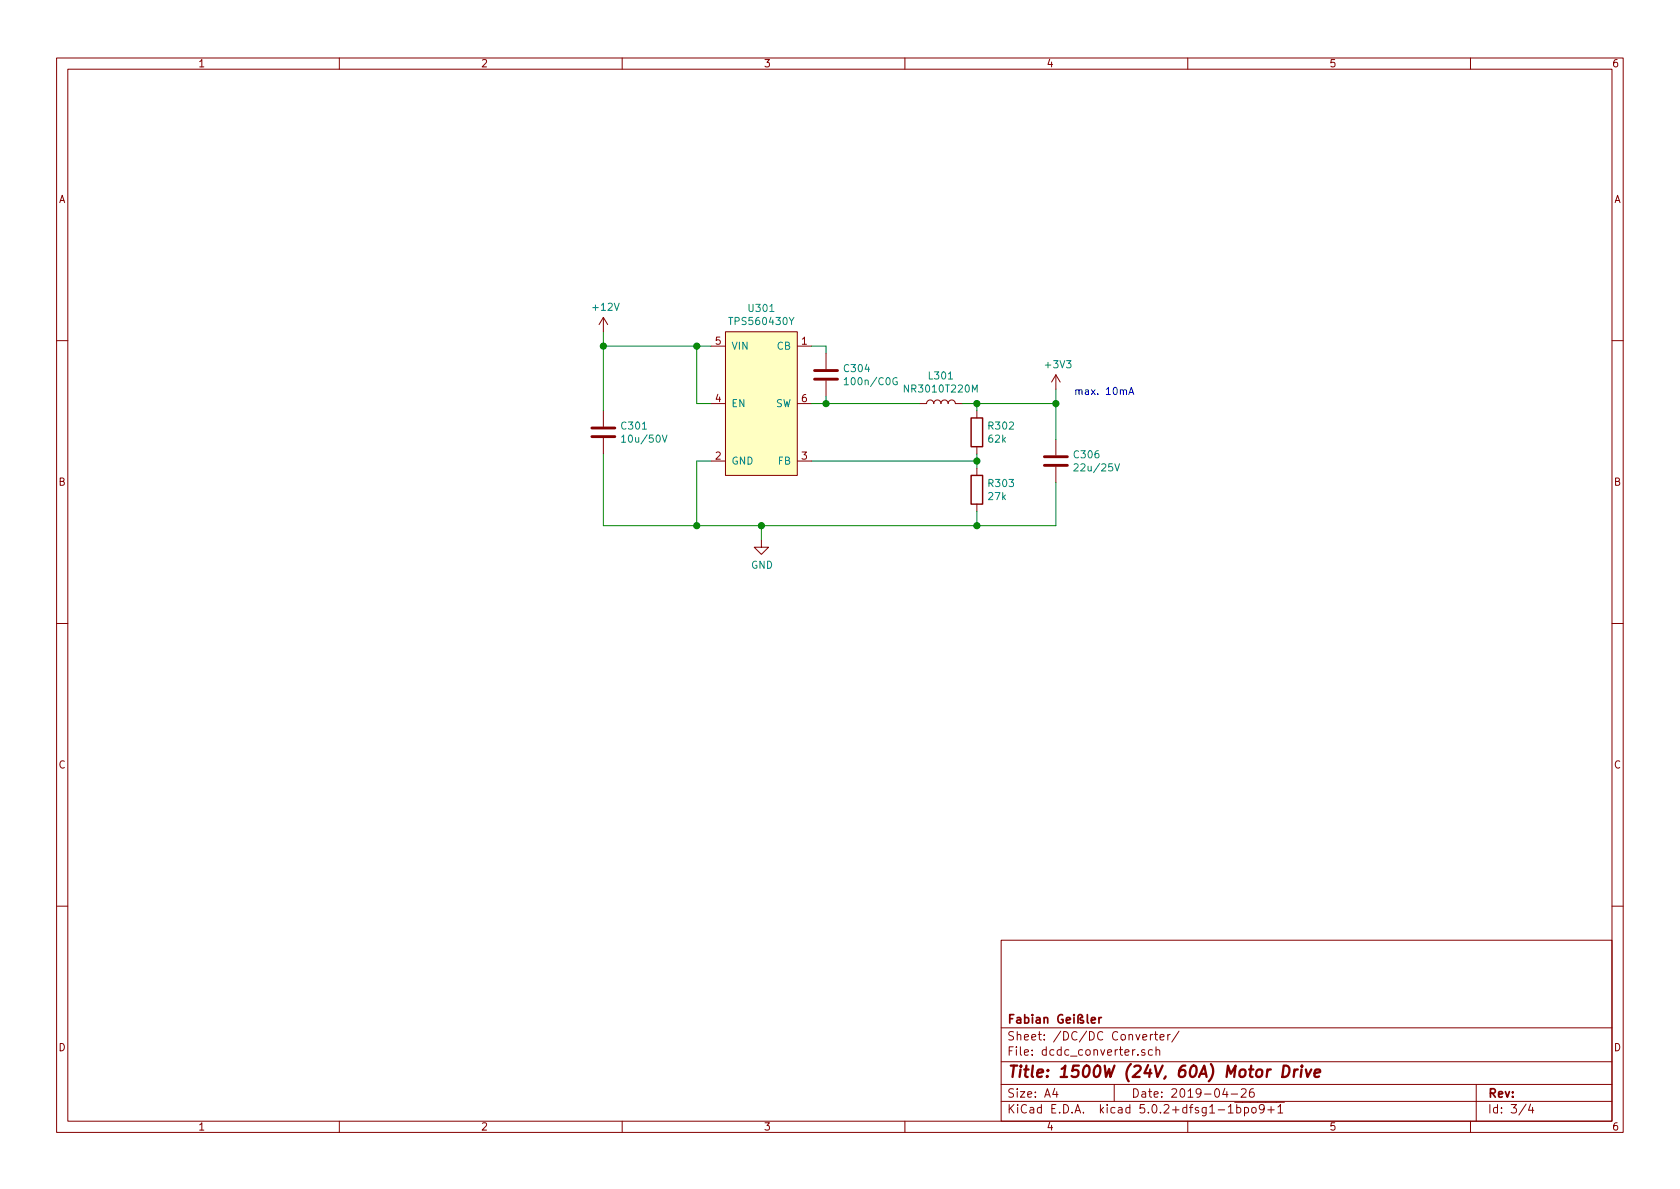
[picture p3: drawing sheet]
EESchema Schematic File Version 4
LIBS:motor-controller-cache
EELAYER 26 0
EELAYER END
$Descr A4 11693 8268
encoding utf-8
Sheet 3 4
Title "1500W (24V, 60A) Motor Drive"
Date "2019-04-26"
Rev ""
Comp "Fabian Geißler"
Comment1 ""
Comment2 ""
Comment3 ""
Comment4 ""
$EndDescr
$Comp
L project-symbols:TPS560430 U?
U 1 1
P 5300 2800
AR Path="/5CF0A415" Ref="U?"  Part="1" 
AR Path="/5CEFA277/5CF0A415" Ref="U301"  Part="1" 
F 0 "U301" H 5300 3465 50  0000 C CNN
F 1 "TPS560430Y" H 5300 3374 50  0000 C CNN
F 2 "Package_TO_SOT_SMD:SOT-23-6" H 4650 3100 50  0001 C CNN
F 3 "http://www.ti.com/lit/ds/symlink/tps560430.pdf" H 4650 3100 50  0001 C CNN
	1    5300 2800
	1    0    0    -1  
$EndComp
$Comp
L Device:C C?
U 1 1
P 5750 2600
AR Path="/5CF0A41C" Ref="C?"  Part="1" 
AR Path="/5CEFA277/5CF0A41C" Ref="C304"  Part="1" 
F 0 "C304" H 5865 2646 50  0000 L CNN
F 1 "100n/C0G" H 5865 2555 50  0000 L CNN
F 2 "" H 5788 2450 50  0001 C CNN
F 3 "~" H 5750 2600 50  0001 C CNN
	1    5750 2600
	1    0    0    -1  
$EndComp
$Comp
L Device:R R?
U 1 1
P 6800 3000
AR Path="/5CF0A423" Ref="R?"  Part="1" 
AR Path="/5CEFA277/5CF0A423" Ref="R302"  Part="1" 
F 0 "R302" H 6870 3046 50  0000 L CNN
F 1 "62k" H 6870 2955 50  0000 L CNN
F 2 "" V 6730 3000 50  0001 C CNN
F 3 "~" H 6800 3000 50  0001 C CNN
	1    6800 3000
	1    0    0    -1  
$EndComp
$Comp
L Device:R R?
U 1 1
P 6800 3400
AR Path="/5CF0A42A" Ref="R?"  Part="1" 
AR Path="/5CEFA277/5CF0A42A" Ref="R303"  Part="1" 
F 0 "R303" H 6870 3446 50  0000 L CNN
F 1 "27k" H 6870 3355 50  0000 L CNN
F 2 "" V 6730 3400 50  0001 C CNN
F 3 "~" H 6800 3400 50  0001 C CNN
	1    6800 3400
	1    0    0    -1  
$EndComp
$Comp
L Device:L L?
U 1 1
P 6550 2800
AR Path="/5CF0A431" Ref="L?"  Part="1" 
AR Path="/5CEFA277/5CF0A431" Ref="L301"  Part="1" 
F 0 "L301" V 6740 2800 50  0000 C CNN
F 1 "NR3010T220M" V 6649 2800 50  0000 C CNN
F 2 "" H 6550 2800 50  0001 C CNN
F 3 "~" H 6550 2800 50  0001 C CNN
	1    6550 2800
	0    -1   -1   0   
$EndComp
$Comp
L Device:C C?
U 1 1
P 7350 3200
AR Path="/5CF0A438" Ref="C?"  Part="1" 
AR Path="/5CEFA277/5CF0A438" Ref="C306"  Part="1" 
F 0 "C306" H 7465 3246 50  0000 L CNN
F 1 "22u/25V" H 7465 3155 50  0000 L CNN
F 2 "" H 7388 3050 50  0001 C CNN
F 3 "~" H 7350 3200 50  0001 C CNN
	1    7350 3200
	1    0    0    -1  
$EndComp
Wire Wire Line
	5650 2800 5750 2800
Wire Wire Line
	5750 2800 5750 2750
Wire Wire Line
	5750 2800 6400 2800
Connection ~ 5750 2800
Wire Wire Line
	5650 2400 5750 2400
Wire Wire Line
	5750 2400 5750 2450
Wire Wire Line
	5650 3200 6800 3200
Wire Wire Line
	6800 3200 6800 3150
Wire Wire Line
	6800 3250 6800 3200
Connection ~ 6800 3200
Wire Wire Line
	6700 2800 6800 2800
Wire Wire Line
	6800 2800 6800 2850
Wire Wire Line
	6800 2800 7350 2800
Wire Wire Line
	7350 2800 7350 3050
Connection ~ 6800 2800
Wire Wire Line
	4950 3200 4850 3200
Wire Wire Line
	4850 3200 4850 3650
Wire Wire Line
	4850 3650 5300 3650
Wire Wire Line
	6800 3650 6800 3550
Wire Wire Line
	6800 3650 7350 3650
Wire Wire Line
	7350 3650 7350 3350
Connection ~ 6800 3650
Wire Wire Line
	5300 3650 5300 3750
Connection ~ 5300 3650
Wire Wire Line
	5300 3650 6800 3650
$Comp
L power:GND #PWR?
U 1 1
P 5300 3750
AR Path="/5CF0A458" Ref="#PWR?"  Part="1" 
AR Path="/5CEFA277/5CF0A458" Ref="#PWR0303"  Part="1" 
F 0 "#PWR0303" H 5300 3500 50  0001 C CNN
F 1 "GND" H 5305 3577 50  0000 C CNN
F 2 "" H 5300 3750 50  0001 C CNN
F 3 "" H 5300 3750 50  0001 C CNN
	1    5300 3750
	1    0    0    -1  
$EndComp
$Comp
L Device:C C?
U 1 1
P 4200 3000
AR Path="/5CF0A45E" Ref="C?"  Part="1" 
AR Path="/5CEFA277/5CF0A45E" Ref="C301"  Part="1" 
F 0 "C301" H 4315 3046 50  0000 L CNN
F 1 "10u/50V" H 4315 2955 50  0000 L CNN
F 2 "" H 4238 2850 50  0001 C CNN
F 3 "~" H 4200 3000 50  0001 C CNN
	1    4200 3000
	1    0    0    -1  
$EndComp
Wire Wire Line
	4950 2800 4850 2800
Wire Wire Line
	4850 2800 4850 2400
Wire Wire Line
	4850 2400 4950 2400
Wire Wire Line
	4850 2400 4200 2400
Wire Wire Line
	4200 2400 4200 2850
Connection ~ 4850 2400
Wire Wire Line
	4200 3150 4200 3650
Wire Wire Line
	4200 3650 4850 3650
Connection ~ 4850 3650
Wire Wire Line
	4200 2300 4200 2400
Connection ~ 4200 2400
Wire Wire Line
	7350 2700 7350 2800
Connection ~ 7350 2800
$Comp
L power:+3V3 #PWR?
U 1 1
P 7350 2700
AR Path="/5CF0A4E3" Ref="#PWR?"  Part="1" 
AR Path="/5CEFA277/5CF0A4E3" Ref="#PWR0305"  Part="1" 
F 0 "#PWR0305" H 7350 2550 50  0001 C CNN
F 1 "+3V3" H 7365 2873 50  0000 C CNN
F 2 "" H 7350 2700 50  0001 C CNN
F 3 "" H 7350 2700 50  0001 C CNN
	1    7350 2700
	1    0    0    -1  
$EndComp
Text Notes 7900 2750 2    50   ~ 0
max. 10mA
$Comp
L power:+12V #PWR?
U 1 1
P 4200 2300
F 0 "#PWR?" H 4200 2150 50  0001 C CNN
F 1 "+12V" H 4215 2473 50  0000 C CNN
F 2 "" H 4200 2300 50  0001 C CNN
F 3 "" H 4200 2300 50  0001 C CNN
	1    4200 2300
	1    0    0    -1  
$EndComp
$EndSCHEMATC
